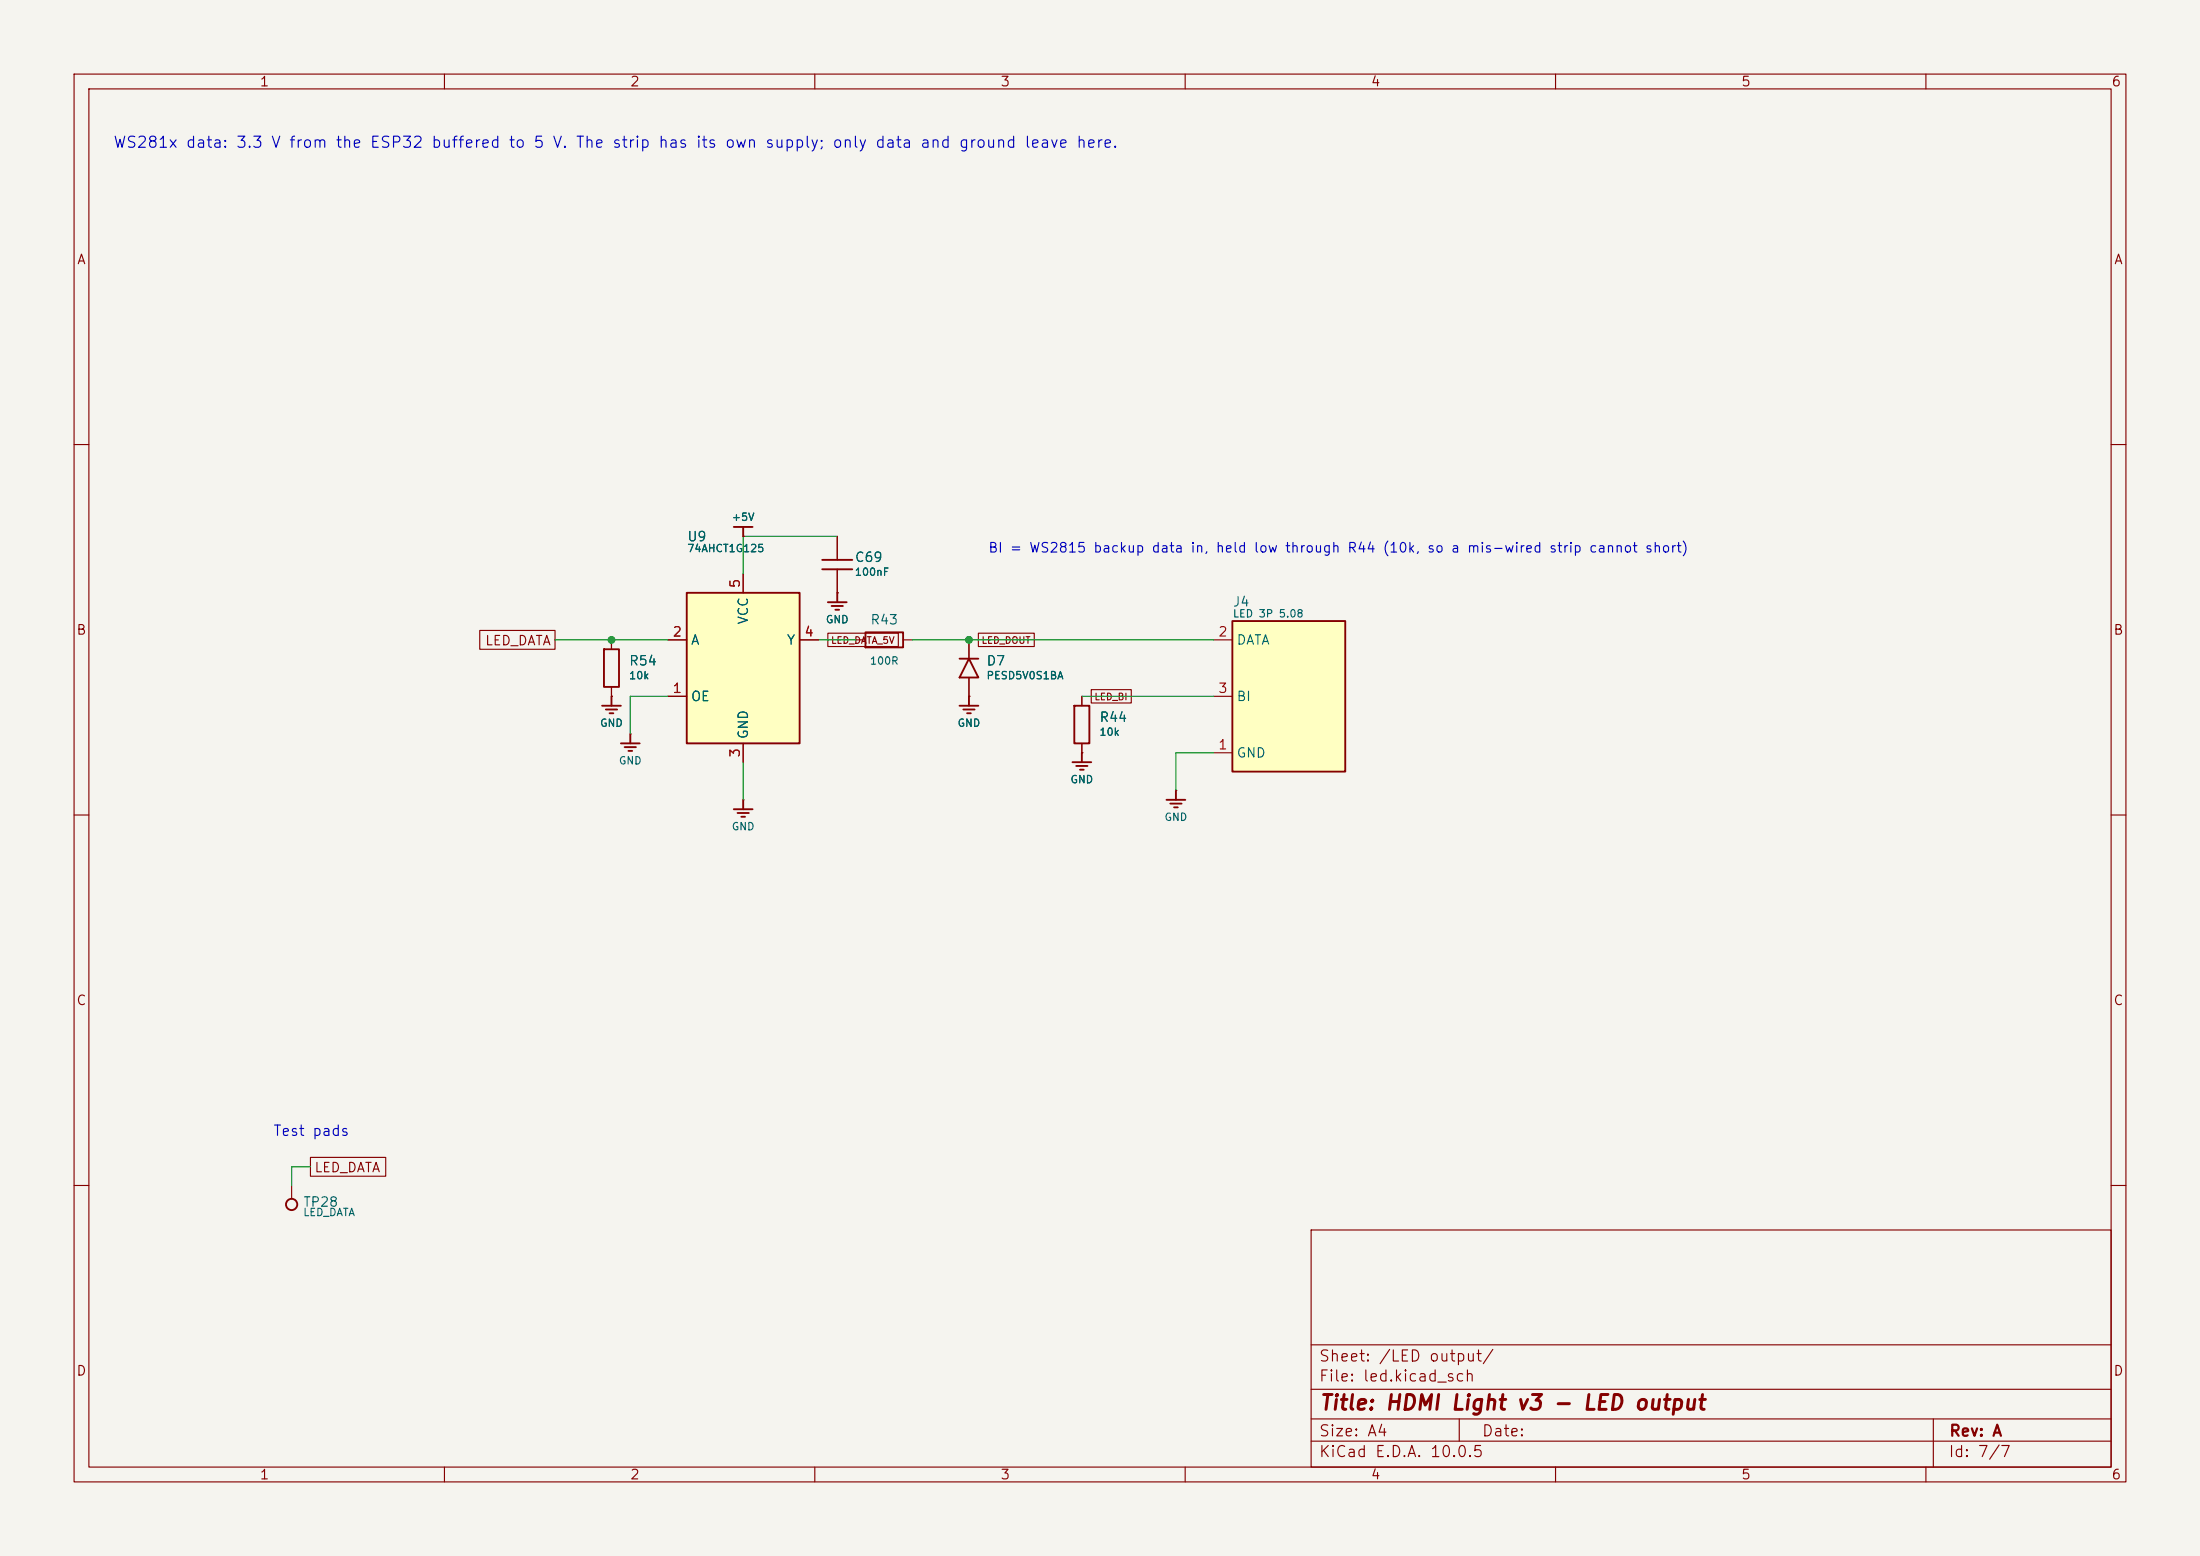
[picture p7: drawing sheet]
<svg xmlns="http://www.w3.org/2000/svg" width="297mm" height="210mm" viewBox="0 0 297 210" stroke-linecap="round" stroke-linejoin="round" font-family="sans-serif">
<path d="M0 0h297v210h-297z" fill="#f5f4ef" stroke="#f5f4ef" stroke-width=".14"/>
<g fill="none" stroke="#840000" stroke-width=".15">
<path d="M10 10h277v190h-277zM12 12h273v186h-273zM60 10v2M110 10v2M160 10v2M210 10v2M260 10v2M10 60h2M285 60h2M10 110h2M100.3 108h.1M285 110h2"/>
<path d="M10 160h2M177 166h108v32h-108zM285 160h2M60 198v2M110 198v2M160 198v2M177 194.5h108M177 191.5h108M177 187.5h108M177 181.5h108M197 191.5v3M210 198v2"/>
<path d="M260 198v2M261 191.5v6.5"/>
</g>
<path d="M99.1 109.2h2.5M99.6 109.7h1.5M100.1 110.2h.5M100.3 108v1.2" fill="none" stroke="#840000" stroke-width=".25"/>
<path d="M92.7 80h15.2v20.3h-15.2z" fill="#ffffc2"/>
<path d="M81.5 87.6h2.1v5.1h-2.1zM85.1 99.1v1.2M92.7 80h15.2v20.3h-15.2zM83.8 100.3h2.6M84.3 100.8h1.6M84.8 101.3h.5" fill="none" stroke="#840000" stroke-width=".25"/>
<path d="M100.3 77.5v2.5M82.5 86.4v1.2M82.5 92.7v1.3M85.1 99.1h.1M90.2 94h2.5M90.2 86.4h2.5M107.9 86.4h2.6M100.3 100.3v2.6" fill="none" stroke="#840000" stroke-width=".15"/>
<path d="M166.4 83.8h15.2v20.3h-15.2z" fill="#ffffc2"/>
<g fill="none" stroke="#840000" stroke-width=".25">
<path d="M99.1 71.1h2.5M100.3 71.1v1.3M111 75.6h4.1M111 76.8h4.1M81.3 95.3h2.5M81.8 95.8h1.5M82.3 96.3h.5M82.5 94v1.3M111.8 81.3h2.5M112.3 81.8h1.5M112.8 82.3h.5M113 80v1.3"/>
<path d="M116.8 85.3h5.1v2.1h-5.1zM129.5 95.3h2.6M129.5 88.9h2.6M130 95.8h1.6M130.6 96.3h.5M130.8 88.9l1.3 2.5h-2.6zM130.8 94v1.3M145 95.3h2.1v5h-2.1zM166.4 83.8h15.2v20.3h-15.2zM144.8 102.9h2.5M145.3 103.4h1.5M145.8 103.9h.5"/>
<path d="M146 101.6v1.3M157.5 108h2.5M158 108.5h1.5M158.5 109h.5M158.7 106.7v1.3"/>
<circle cx="39.4" cy="162.6" r=".76"/>
</g>
<g fill="none" stroke="#840000" stroke-width=".15">
<path d="M100.3 72.4h.1M100.3 77.5v2.5M113 72.4v3.2M113 76.8v3.2M64.8 85.1h10.1v2.5h-10.1zM82.5 94h.1M82.5 86.4v1.2M82.5 92.7v1.3M90.2 86.4h2.5M90.2 94h2.5M107.9 86.4h2.6M111.8 85.5h9.5v1.8h-9.5z"/>
<path d="M113 80h.1M115.6 86.4h1.2M121.9 86.4h1.3M130.8 94h.1M130.8 86.4v2.5M130.8 91.4v2.6M132.1 85.5h7.5v1.8h-7.5zM146 94v1.3M147.3 93.1h5.4v1.8h-5.4zM163.8 86.4h2.6M163.8 94h2.6M100.3 100.3v2.6"/>
<path d="M146 101.6h.1M146 100.3v1.3M158.7 106.7h.1M163.8 101.6h2.6M41.9 156.2h10.2v2.6h-10.2zM39.4 160v1.8"/>
</g>
<path d="M113 72.4h-12.7v5.1M74.9 86.4h15.3M90.2 94h-5.1v5.1M110.5 86.4h5.1M123.2 86.4h40.6M146 94h17.8M100.3 102.9v5.1M163.8 101.6h-5.1v5.1M41.9 157.5h-2.5v2.5" fill="none" stroke="#009600" stroke-width=".15"/>
<g fill="#009600" stroke="#009600" stroke-width=".14">
<circle cx="82.5" cy="86.4" r=".46"/>
<circle cx="130.8" cy="86.4" r=".46"/>
</g>
<text font-size="2" fill="#840000" x="178" y="190.8">Title: HDMI Light v3 - LED output</text>
<text font-size="1.5" fill="#0000c2" x="15.2" y="20.3">WS281x data: 3.3 V from the ESP32 buffered to 5 V. The strip has its own supply; only data and ground leave here.</text>
<g font-size="1.5" fill="#840000">
<text x="178" y="184.1">Sheet: /LED output/</text>
<text x="178" y="186.8">File: led.kicad_sch</text>
<text x="178" y="197">KiCad E.D.A. 10.0.5</text>
<text x="178" y="194.2">Size: A4</text>
<text x="200" y="194.2">Date:</text>
<text x="263" y="197">Id: 7/7</text>
<text x="263" y="194.2">Rev: A</text>
</g>
<text font-size="1.4" fill="#0000c2" x="36.8" y="153.7">Test pads</text>
<g font-size="1.3" fill="#840000">
<text x="35" y="12">1</text>
<text x="85" y="12">2</text>
<text x="135" y="12">3</text>
<text x="185" y="12">4</text>
<text x="235" y="12">5</text>
<text x="285" y="12">6</text>
<text x="10.3" y="36">A</text>
<text x="285.3" y="36">A</text>
<text x="10.2" y="86">B</text>
<text x="65.4" y="87.4">LED_DATA</text>
<text x="285.2" y="86">B</text>
<text x="10.2" y="136">C</text>
<text x="285.2" y="136">C</text>
<text x="42.4" y="158.5">LED_DATA</text>
<text x="10.2" y="186">D</text>
<text x="285.2" y="186">D</text>
<text x="35" y="200">1</text>
<text x="85" y="200">2</text>
<text x="135" y="200">3</text>
<text x="185" y="200">4</text>
<text x="235" y="200">5</text>
<text x="285" y="200">6</text>
</g>
<g font-size="1.3" fill="#006464">
<text x="92.7" y="73.4">U9</text>
<text x="115.3" y="76.2">C69</text>
<text x="166.4" y="82.2">J4</text>
<text x="93.2" y="87.3">A</text>
<text x="101.3" y="84.4" transform="rotate(-90 101.3 84.4)">VCC</text>
<text x="106.1" y="87.3">Y</text>
<text x="117.4" y="84.6">R43</text>
<text x="166.9" y="87.3">DATA</text>
<text x="84.8" y="90.1">R54</text>
<text x="93.2" y="94.9">OE</text>
<text x="133.1" y="90.1">D7</text>
<text x="166.9" y="94.9">BI</text>
<text x="101.3" y="99.8" transform="rotate(-90 101.3 99.8)">GND</text>
<text x="148.3" y="97.8">R44</text>
<text x="166.9" y="102.6">GND</text>
<text x="40.9" y="163.2">TP28</text>
</g>
<text font-size="1.3" fill="#0000c2" x="133.3" y="74.9">BI = WS2815 backup data in, held low through R44 (10k, so a mis-wired strip cannot short)</text>
<g font-size="1.3" fill="#a90000">
<text x="100.2" y="79.5" transform="rotate(-90 100.2 79.5)">5</text>
<text x="90.7" y="86.2">2</text>
<text x="108.5" y="86.2">4</text>
<text x="164.4" y="86.2">2</text>
<text x="90.7" y="93.8">1</text>
<text x="164.4" y="93.8">3</text>
<text x="164.4" y="101.5">1</text>
<text x="100.2" y="102.3" transform="rotate(-90 100.2 102.3)">3</text>
</g>
<g font-size="1" fill="#006464">
<text x="98.7" y="70.5">+5V</text>
<text x="92.7" y="74.8">74AHCT1G125</text>
<text x="115.3" y="78">100nF</text>
<text x="166.4" y="83.6">LED 3P 5.08</text>
<text x="111.4" y="84.4">GND</text>
<text x="117.4" y="89.9">100R</text>
<text x="84.8" y="91.9">10k</text>
<text x="133.1" y="91.9">PESD5V0S1BA</text>
<text x="80.9" y="98.3">GND</text>
<text x="129.2" y="98.3">GND</text>
<text x="148.3" y="99.5">10k</text>
<text x="83.5" y="103.4">GND</text>
<text x="144.4" y="106">GND</text>
<text x="98.7" y="112.3">GND</text>
<text x="157.1" y="111">GND</text>
<text x="40.9" y="164.4">LED_DATA</text>
</g>
<g font-size=".9" fill="#840000">
<text x="112.1" y="87.1">LED_DATA_5V</text>
<text x="132.4" y="87.1">LED_DOUT</text>
<text x="147.7" y="94.7">LED_BI</text>
</g>
</svg>
